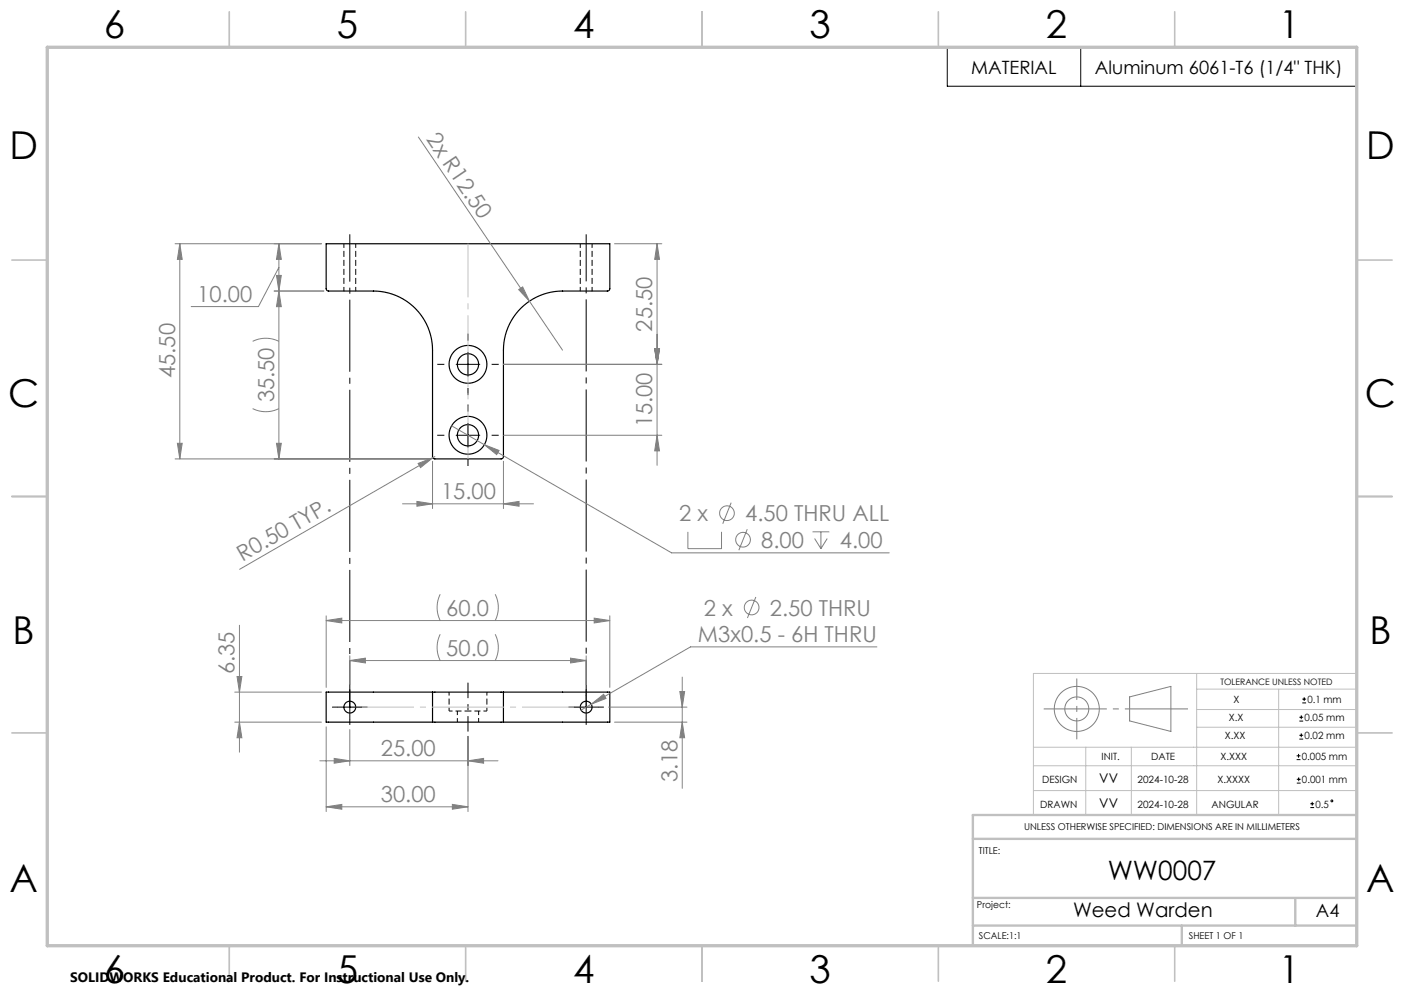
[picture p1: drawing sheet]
<svg xmlns="http://www.w3.org/2000/svg" width="297mm" height="210mm" viewBox="0 0 297 210" stroke-linecap="round" stroke-linejoin="round" font-family="sans-serif">
<path d="M95 150.4h4M95 146.4v4M99 150.4h4M103 150.4v-4" fill="none" stroke="#000" stroke-width=".21" stroke-dasharray="1.3 .6" stroke-dashoffset=".5" stroke-linecap="butt"/>
<path d="M72.7 51.6v10M122.7 51.6v10M75.2 61.6v-10M125.2 61.6v-10M96.7 150.4v2.3M101.2 152.7v-2.3" fill="none" stroke="#000" stroke-width=".21" stroke-dasharray="1.3 .6" stroke-dashoffset=".4" stroke-linecap="butt"/>
<g fill="none" stroke="#000" stroke-width=".25">
<path d="M69 51.6h60v9.5l-.1 .3-.4 .2h-9.5a12.5 12.5 0 0 0-12.5 12.5v22.5l-.1 .3-.4 .2h-14l-.4-.3-.1-22.7a12.5 12.5 0 0 0-12.5-12.5h-9.5l-.4-.2-.1-.3zM91.5 146.4h15M91.5 152.7h15M91.5 146.4h-22.5v6.3h22.5M91.5 146.4v6.3M106.5 146.4h22.5v6.3h-22.5M106.5 146.4v6.3"/>
<circle cx="99" cy="77.1" r="2.25"/>
<circle cx="99" cy="77.1" r="4"/>
<circle cx="99" cy="92.1" r="2.25"/>
<circle cx="99" cy="92.1" r="4"/>
<circle cx="74" cy="149.5" r="1.25"/>
<circle cx="124" cy="149.5" r="1.25"/>
</g>
<g fill="none" stroke="#808080" stroke-width=".21">
<path d="M88.5 29l30.5 45.1M37 51.6h31M38 51.6l.5 3.3h-1zM38 51.6v45.5M58.5 58.2h1l-.5 3.4zM59 51.6l.5 3.3h-1zM59 51.6v45.5M59 56.6l-4.3 8.2h-14.3M130 51.6h10M139 51.6l.5 3.3h-1zM139 51.6v46.8M53.4 72.2a6.2 6.2 0 0 1 5.6 0"/>
<path d="M58 61.6h10.5M59 61.6l.5 3.3h-1zM106.5 77.1h33.5M109.7 61.2l.9-.5 1.4 3zM138.5 73.7h1l-.5 3.4zM37 97.1h54M37.5 93.7h1l-.5 3.4zM53.4 86.4a6.2 6.2 0 0 0 5.6 0M58.5 93.7h1l-.5 3.4zM88.5 98l3.1-1.2-2.6 2.1zM91.5 97.6v10M91.6 96.8l-40.9 23.6"/>
<path d="M92 96.6l-.4 .2M95.5 90.1l46.6 26.8h46M102.5 94.1l3.1 1.2-.5 .8zM106.5 97.6v10M106.5 92.1h33.5M139 92.1l.5 3.3h-1zM85.1 106.6h27.7M88.2 106l3.3 .6-3.3 .5zM106.5 106.6l3.3-.6v1.1zM145.5 112.5v3.5h7.1v-3.5M154.7 106.3l-1.8 4.5M158.1 111.9l-1.8 4.5"/>
<path d="M171.9 112.5h3.5M172.3 113.9l1.4 2.1M173.7 112.5v3.5M175 113.9l-1.3 2.1M50.7 132.2v26.9M69 131.2l3.3-.5v1zM69 130.2v15.2M69 131.2h60M74 139.7l3.3-.5v1zM74 138.7v6.1M74 139.7h50M93.1 134.1a6.2 6.2 0 0 0 0 5.6"/>
<path d="M93.1 125.7a6.2 6.2 0 0 0 0 5.5M104.8 134.1a6.2 6.2 0 0 1 0 5.6M104.8 125.7a6.2 6.2 0 0 1 0 5.5M120.7 139.2l3.3 .5-3.3 .5zM124 138.7v6.1M125.7 130.7l3.3 .5-3.3 .5zM129 130.2v15.2M159.9 126.2l-1.8 4.5M185.5 136.8h-39.4l-21 12.1M49.7 152.7h18.3M49.7 146.4h18.3M50.1 143.1h1.1l-.5 3.3z"/>
<path d="M50.7 152.7l.5 3.3h-1.1zM69 153.7v17.9M74 154.3v7.6M99 155.7v15.9M125.1 148.9l2.6-2.1 .5 .9zM125.1 148.9l-2.2 1.3M128.7 149.5h16.6M130 152.7h15.3M143.8 146.2h1l-.5 3.3zM144.3 152.7l.5 3.3h-1zM144.3 143.2v23.5M239 147.4l8.7-2.2v9.5l-8.7-2.2z"/>
<path d="M67.6 160.9h37.7M69 170.6l3.3-.5v1zM69 170.6h30M70.7 160.4l3.3 .5-3.3 .5zM95.7 170.1l3.3 .5-3.3 .5zM99 160.9l3.3-.5v1z"/>
<circle cx="153.8" cy="108.5" r="1.56"/>
<circle cx="157.2" cy="114.1" r="1.56"/>
<circle cx="159" cy="128.5" r="1.56"/>
<circle cx="227.8" cy="149.9" r="2.54"/>
<circle cx="227.8" cy="149.9" r="4.8"/>
</g>
<g fill="none" stroke="#000" stroke-width=".21">
<path d="M200.4 10h86.6v8.2h-86.6zM228.6 10v8.2M96.5 77.1h5M99 74.6v5M96.5 92.1h5M99 89.6v5M71.5 149.5h5M74 147v5M121.5 149.5h5M124 147v5M274.3 159.8h.8M274.7 159.4v.8"/>
<path d="M274.9 156.3h.8M274.9 155.5h.8M274.9 152.5h.8M274.9 151.7h.8M275.3 155.1v.8M275.3 151.3v.8M275.5 148.7h.8M275.5 147.8h.8M275.9 147.4v.9M274.3 160.6h.8M274.3 165.6h.8M274.3 164.8h.8"/>
<path d="M274.7 164.4v.8M277.2 170.8h.8M277.2 170h.8M277.6 169.6v.8"/>
<circle cx="281.7" cy="169.4" r=".2"/>
</g>
<path d="M99 144.4v10.3" fill="none" stroke="#000" stroke-width=".21" stroke-dasharray="15.2 1.3 1.3 1.3" stroke-dashoffset="12" stroke-linecap="butt"/>
<g fill="none" stroke="#000" stroke-width=".21" stroke-dasharray="15.2 1.3 1.3 1.3" stroke-linecap="butt">
<path d="M94 77.1h-1.5M99 72.1v-1.5M104 77.1h1.5M94 92.1h-1.5M99 87.1v-1.5M99 97.1v1.5M99 82.1v1.5M104 92.1h1.5M71.5 149.5h-1.3M74 147v-1.2M74 152v1.3M76.5 149.5h1.2"/>
<path d="M121.5 149.5h-1.3M124 147v-1.2M124 152v1.3M126.5 149.5h1.2"/>
</g>
<path d="M124 49.6v99.9" fill="none" stroke="#000" stroke-width=".21" stroke-dasharray="15.2 1.3 1.3 1.3" stroke-dashoffset="5.3" stroke-linecap="butt"/>
<path d="M74 49.6v100" fill="none" stroke="#000" stroke-width=".21" stroke-dasharray="15.2 1.3 1.3 1.3" stroke-dashoffset="5.2" stroke-linecap="butt"/>
<path d="M220.8 149.9h30.5" fill="none" stroke="#808080" stroke-width=".21" stroke-dasharray="15.2 1.3 1.3 1.3" stroke-dashoffset="1.9" stroke-linecap="butt"/>
<path d="M227.8 143.5v12.9" fill="none" stroke="#808080" stroke-width=".21" stroke-dasharray="15.2 1.3 1.3 1.3" stroke-dashoffset="10.7" stroke-linecap="butt"/>
<path d="M74 149.5h50" fill="none" stroke="#c0c0c0" stroke-width=".21" stroke-dasharray="15.2 1.3 1.3 1.3" stroke-dashoffset="1.7" stroke-linecap="butt"/>
<path d="M99 51.6v45.5" fill="none" stroke="#c0c0c0" stroke-width=".21" stroke-dasharray="15.2 1.3 1.3 1.3" stroke-dashoffset="3.9" stroke-linecap="butt"/>
<path d="M218.6 158h68.4M229.7 158v14.4M239.3 158v14.4M253.1 145.7h33.9M253.1 150h33.9M253.1 153.8h33.9M253.1 142.4v30M270.5 145.7v26.7M287 142.4h-68.4v30M218.6 161.9h68.4M218.6 167.2h68.4" fill="none" stroke="#c0c0c0" stroke-width=".21"/>
<g fill="none" stroke="#c0c0c0" stroke-width=".35">
<path d="M48.5 2.5v7.5M98.5 2.5v7.5M148.5 2.5v7.5M198.5 2.5v7.5M248.5 2.5v7.5M2.5 55h7.5M287 55h7.5M2.5 105h7.5M287 105h7.5M2.5 155h7.5M287 155h7.5M48.5 200v7.5"/>
<path d="M98.5 200v7.5M148.5 200v7.5M198.5 200v7.5M248.5 200v7.5"/>
</g>
<path d="M205.8 177.4h81.2M287 172.4h-81.2v27.6M205.8 195.8h81.2M205.8 189.9h81.2M250 195.8v4.2M274 190.2v5.6" fill="none" stroke="#c0c0c0" stroke-width=".5"/>
<path d="M10 10h277v190h-277z" fill="none" stroke="#c0c0c0" stroke-width=".7"/>
<g fill="#808080">
<path d="M109.7 61.2l.9-.5 1.4 3z"/>
<path d="M88.5 98l3.1-1.2-2.6 2.1z"/>
<path d="M99 160.9l3.3-.5v1zM70.7 160.4l3.3 .5-3.3 .5zM95.7 170.1l3.3 .5-3.3 .5zM69 170.6l3.3-.5v1z"/>
<path d="M125.1 148.9l3.1-1.2-.5-.9zM74 139.7l3.3-.5v1zM120.7 139.2l3.3 .5-3.3 .5zM69 131.2l3.3-.5v1zM125.7 130.7l3.3 .5-3.3 .5zM59 51.6l.5 3.3h-1zM58.5 58.2h1l-.5 3.4zM102.5 94.1l2.6 2 .5-.8z"/>
<path d="M88.2 106l3.3 .6-3.3 .5zM106.5 106.6l3.3-.6v1.1z"/>
<path d="M144.3 152.7l.5 3.3h-1zM143.8 146.2h1l-.5 3.3z"/>
<path d="M50.1 143.1h1.1l-.5 3.3zM50.7 152.7l.5 3.3h-1.1zM59 61.6l.5 3.3h-1zM58.5 93.7h1l-.5 3.4zM139 51.6l.5 3.3h-1zM138.5 73.7h1l-.5 3.4zM138.5 73.7h1l-.5 3.4zM139 92.1l.5 3.3h-1zM38 51.6l.5 3.3h-1zM37.5 93.7h1l-.5 3.4z"/>
</g>
<g font-size="8.1">
<text x="22" y="8">6</text>
<text x="71.2" y="8">5</text>
<text x="121.2" y="8">4</text>
<text x="171.2" y="8">3</text>
<text x="221.2" y="8">2</text>
<text x="270.5" y="8">1</text>
<text x="2" y="33.6">D</text>
<text x="289" y="33.6">D</text>
<text x="1.7" y="86.1">C</text>
<text x="288.7" y="86.1">C</text>
<text x="2.7" y="136.1">B</text>
<text x="289.7" y="136.1">B</text>
<text x="2" y="188.6">A</text>
<text x="289" y="188.6">A</text>
<text x="22" y="208">6</text>
<text x="71.2" y="208">5</text>
<text x="121.2" y="208">4</text>
<text x="171.2" y="208">3</text>
<text x="221.2" y="208">2</text>
<text x="270.5" y="208">1</text>
</g>
<text font-size="5.6" x="234.3" y="186">WW0007</text>
<g font-size="4.7" fill="#808080">
<text x="90.1" y="29.5" transform="rotate(56 90.1 29.5)">2x R12.50</text>
<text x="41.7" y="63.8">10.00</text>
<text x="138" y="70.1" transform="rotate(-90 138 70.1)">25.50</text>
<text x="37" y="80" transform="rotate(-90 37 80)">45.50</text>
<text x="58" y="85.1" transform="rotate(-90 58 85.1)">35.50</text>
<text x="138" y="90.4" transform="rotate(-90 138 90.4)">15.00</text>
<text x="93.3" y="105.5">15.00</text>
<text x="143.7" y="110.2">2 x</text>
<text x="157.6" y="110.2">4.50 THRU ALL</text>
<text x="51.3" y="118.9" transform="rotate(-30 51.3 118.9)">R0.50 TYP.</text>
<text x="161" y="115.9">8.00</text>
<text x="177.7" y="115.9">4.00</text>
<text x="94.4" y="130.2">60.0</text>
<text x="148.9" y="130.2">2 x</text>
<text x="162.9" y="130.2">2.50 THRU</text>
<text x="147.6" y="135.8">M3x0.5 - 6H THRU</text>
<text x="49.6" y="142.6" transform="rotate(-90 49.6 142.6)">6.35</text>
<text x="94.4" y="138.7">50.0</text>
<text x="80.6" y="159.9">25.00</text>
<text x="143.3" y="165.4" transform="rotate(-90 143.3 165.4)">3.18</text>
<text x="80.6" y="169.6">30.00</text>
</g>
<text font-size="4.2" x="227" y="193.9">Weed Warden</text>
<g font-size="3.9">
<text x="205.5" y="15.6">MATERIAL</text>
<text x="231.6" y="15.6">Aluminum 6061-T6 (1/4&quot; THK)</text>
<text x="278.4" y="193.9">A4</text>
</g>
<text font-size="2.9" x="14.9" y="207.6">SOLIDWORKS Educational Product. For Instructional Use Only.</text>
<g font-size="2.8">
<text x="232.6" y="165.6">VV</text>
<text x="232.6" y="170.8">VV</text>
</g>
<g font-size="2.1">
<text x="261" y="148.6">X</text>
<text x="276.6" y="148.6">0.1 mm</text>
<text x="260" y="152.5">X.X</text>
<text x="276" y="152.5">0.05 mm</text>
<text x="233" y="160.6">INIT.</text>
<text x="243.5" y="160.6">DATE</text>
<text x="258.2" y="160.6">X.XXX</text>
<text x="259.1" y="156.3">X.XX</text>
<text x="275.4" y="160.6">0.005 mm</text>
<text x="276" y="156.3">0.02 mm</text>
<text x="220.5" y="165.6">DESIGN</text>
<text x="240.6" y="165.6">2024-10-28</text>
<text x="257.6" y="165.6">X.XXXX</text>
<text x="275.4" y="165.6">0.001 mm</text>
<text x="220.1" y="170.8">DRAWN</text>
<text x="240.6" y="170.8">2024-10-28</text>
<text x="256.3" y="170.8">ANGULAR</text>
<text x="278.3" y="170.8">0.5</text>
</g>
<g font-size="2">
<text x="216.6" y="175.5">UNLESS OTHERWISE SPECIFIED: DIMENSIONS ARE IN MILLIMETERS</text>
<text x="207.1" y="180.6">TITLE:</text>
<text x="206.7" y="192.1">Project:</text>
<text x="207.1" y="198.6">SCALE:1:1</text>
<text x="251.5" y="198.6">SHEET 1 OF 1</text>
</g>
<text font-size="1.9" x="258.2" y="144.8">TOLERANCE UNLESS NOTED</text>
</svg>
